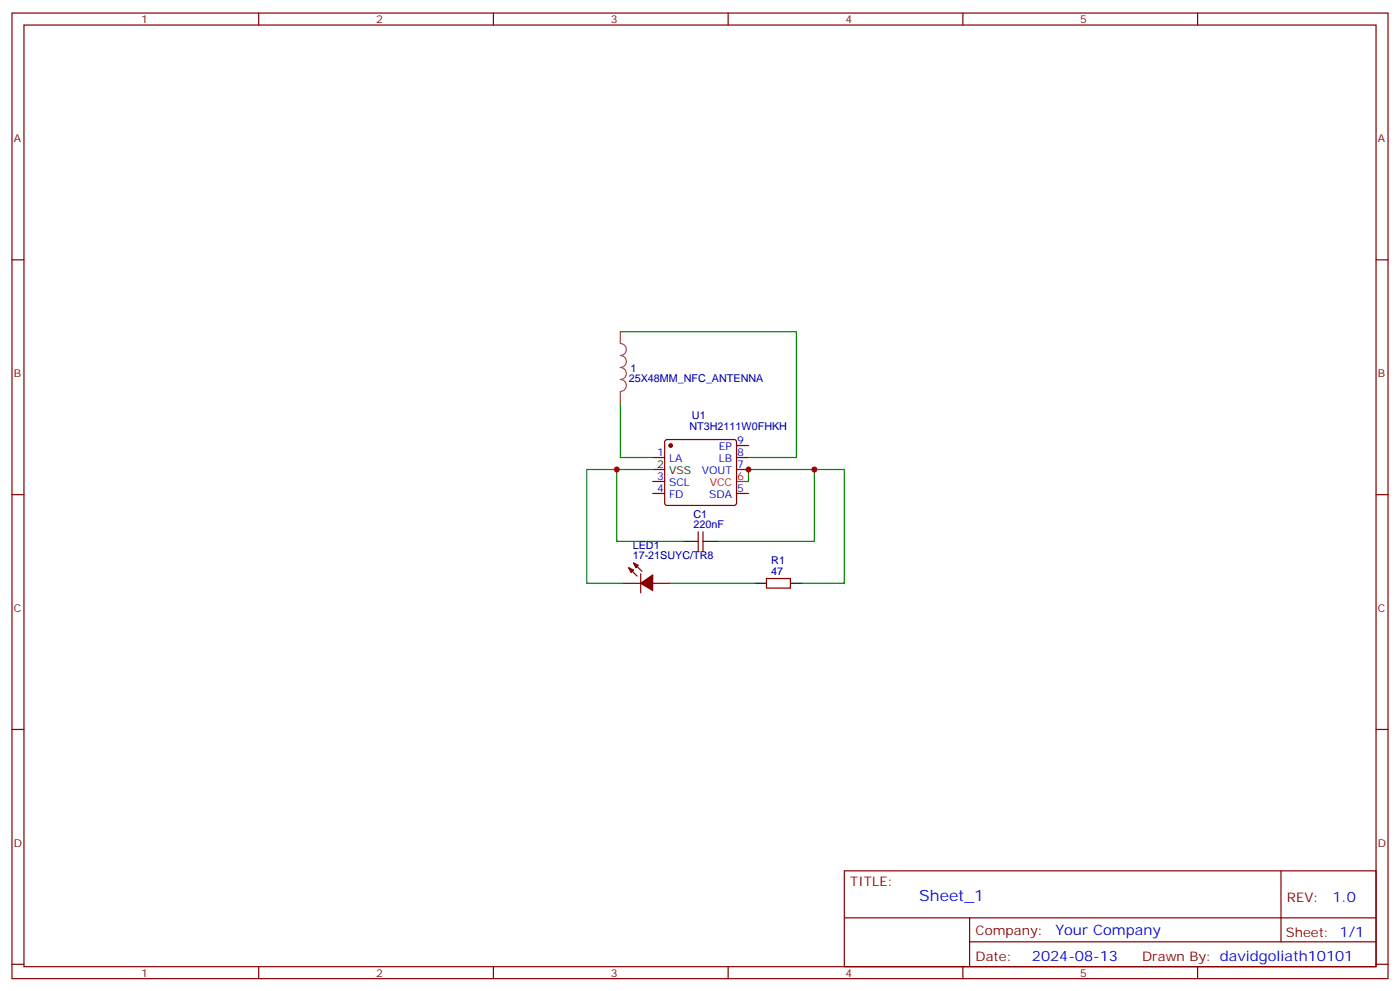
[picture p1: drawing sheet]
<svg xmlns="http://www.w3.org/2000/svg" width="412mm" height="292mm" viewBox="0 0 412 292" stroke-linecap="round" stroke-linejoin="round" font-family="sans-serif">
<g fill="none" stroke="#870000" stroke-width=".35">
<path d="M3.5 3.8h405.4v284.4h-405.4zM7.1 7.4h398.2v277.3h-398.2zM76.2 3.8v3.6M145.3 3.8v3.6M214.5 3.8v3.6M283.6 3.8v3.6M352.8 3.8v3.6M3.5 76.5h3.6M405.3 76.5h3.6M192.3 134.7h3.5M196 129.6l.5-.2h19.8l.5 .2 .2 .5v18l-.3 .5-.4 .2h-19.8l-.5-.2-.2-.5v-18zM217 131.2h3.5"/>
<path d="M217 134.7h3.5M217 138.3h3.5M3.5 145.7h3.6M192.3 145.3h3.5M192.3 141.8h3.5M204.6 159.4h1.1M205.7 156.6v5.6M207.1 156.6v5.6M207.1 159.4h1M217 145.3h3.5M405.3 145.7h3.6M183.4 171.8h5.3"/>
<path d="M185.2 167.2l2.5 2.5M186.6 165.8l2.5 2.4M188.7 168.9v5.7M192.3 171.8h5.3M225.8 170.4h7v2.8h-7zM3.5 214.8h3.6M405.3 214.8h3.6M248.7 256.4h156.6v28.3h-156.6zM377.3 256.5v20.8M248.7 270.3h156.5M285.6 277.3h119.6M285.6 270.3v14.1"/>
<path d="M3.5 284h3.6M76.2 284.7v3.5M145.3 284.7v3.5M214.5 284.7v3.5M283.6 284.7v3.5M352.8 284.7v3.5M405.3 284h3.6"/>
</g>
<path d="M217 141.8h3.5" fill="none" stroke="#f00" stroke-width=".35"/>
<path d="M192.3 138.3h3.5M201.1 159.4h3.5M208.1 159.4h3.6M222.2 171.8h3.6M232.8 171.8h3.6" fill="none" stroke="#000" stroke-width=".35"/>
<g fill="#870000" stroke="#870000" stroke-width=".35">
<path d="M185.2 167.2l1.4 .7-.7 .7z"/>
<path d="M186.6 165.8l1.4 .7-.7 .7z"/>
<path d="M188.7 171.8l3.6-2.5v4.6z"/>
<circle cx="197.6" cy="131.2" r=".53"/>
</g>
<path d="M182.7 97.7v3.5a1.76 1.76 0 0 1 1.8 1.7 1.76 1.76 0 0 1-1.8 1.8 1.76 1.76 0 0 1 1.8 1.7 1.76 1.76 0 0 1-1.8 1.8 1.76 1.76 0 0 1 1.8 1.8 1.76 1.76 0 0 1-1.8 1.7 1.76 1.76 0 0 1 1.8 1.8 1.76 1.76 0 0 1-1.8 1.8M182.7 115.4v3.5" fill="none" stroke="#a64a4a" stroke-width=".35"/>
<path d="M182.7 97.7h51.9v37h-14.1M182.7 118.9v15.8h9.6M181.7 138.3h-8.8v33.5h10.5M192.3 138.3h-10.6v21.1h19.4M239.9 138.3h8.8v33.5h-12.3M220.5 141.8v-3.5h19.4v21.1h-28.2M197.6 171.8h24.6" fill="none" stroke="#008700" stroke-width=".35"/>
<g fill="#c00">
<circle cx="220.5" cy="138.3" r=".88"/>
<circle cx="239.9" cy="138.3" r=".88"/>
<circle cx="181.7" cy="138.3" r=".88"/>
</g>
<text font-size="4.6" fill="#00f" x="270.8" y="265.5">Sheet_1</text>
<g font-size="4.2" fill="#00f">
<text x="392.5" y="265.7">1.0</text>
<text x="310.9" y="275.3">Your Company</text>
<text x="304" y="283.1">2024-08-13</text>
</g>
<g font-size="3.9" fill="#800">
<text x="250.5" y="261">TITLE:</text>
<text x="379.1" y="265.7">REV:</text>
<text x="287.4" y="275.2">Company:</text>
<text x="378.7" y="275.8">Sheet: 1/1</text>
<text x="287.4" y="282.9">Date:</text>
<text x="336.4" y="283">Drawn By: davidgoliath10101</text>
</g>
<g font-size="3.2" fill="#800">
<text x="41.6" y="6.8">1</text>
<text x="110.8" y="6.8">2</text>
<text x="179.9" y="6.8">3</text>
<text x="249.1" y="6.8">4</text>
<text x="318.2" y="6.8">5</text>
<text x="4.1" y="41.9">A</text>
<text x="405.9" y="41.9">A</text>
<text x="4.1" y="111.1">B</text>
<text x="405.9" y="111.1">B</text>
<text x="4.1" y="180.2">C</text>
<text x="405.9" y="180.2">C</text>
<text x="4.1" y="249.4">D</text>
<text x="405.9" y="249.4">D</text>
<text x="41.6" y="287.7">1</text>
<text x="110.8" y="287.7">2</text>
<text x="179.9" y="287.7">3</text>
<text x="249.1" y="287.7">4</text>
<text x="318.2" y="287.7">5</text>
</g>
<g font-size="3.2" fill="#000080">
<text x="185.2" y="112.6">25X48MM_NFC_ANTENNA</text>
<text x="185.7" y="109.4">1</text>
<text x="203.8" y="123.3">U1</text>
<text x="203.1" y="126.5">NT3H2111W0FHKH</text>
<text x="204.3" y="155.5">220nF</text>
<text x="204.3" y="152.4">C1</text>
<text x="186.4" y="161.6">LED1</text>
<text x="186.4" y="164.7">17-21SUYC/TR8</text>
<text x="227.2" y="166.2">R1</text>
<text x="227.2" y="169.3">47</text>
</g>
<g font-size="3.2" fill="#00f">
<text x="217.1" y="130.8">9</text>
<text x="193.6" y="134.4">1</text>
<text x="197.1" y="136.1">LA</text>
<text x="211.7" y="136.1">LB</text>
<text x="211.7" y="132.6">EP</text>
<text x="217.1" y="134.4">8</text>
<text x="217.1" y="137.9">7</text>
<text x="193.6" y="141.4">3</text>
<text x="197.1" y="143.2">SCL</text>
<text x="206.7" y="139.7">VOUT</text>
<text x="193.6" y="145">4</text>
<text x="197.1" y="146.7">FD</text>
<text x="208.9" y="146.7">SDA</text>
<text x="217.1" y="145">5</text>
</g>
<g font-size="3.2">
<text x="193.6" y="137.9">2</text>
<text x="197.1" y="139.7">VSS</text>
</g>
<g font-size="3.2" fill="#f00">
<text x="209.1" y="143.2">VCC</text>
<text x="217.1" y="141.4">6</text>
</g>
</svg>
